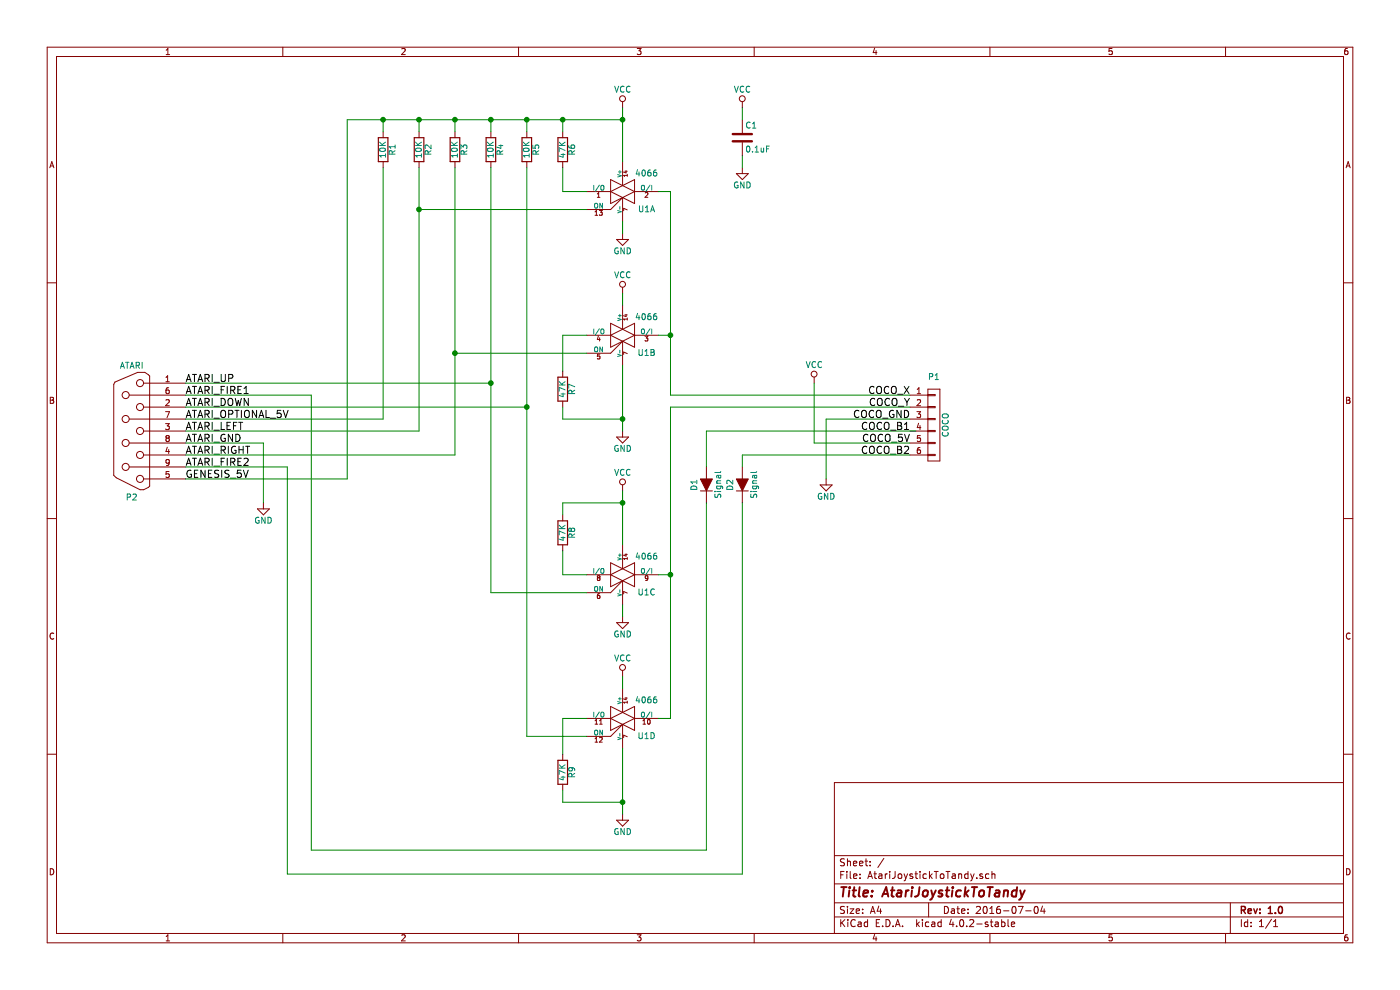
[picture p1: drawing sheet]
EESchema Schematic File Version 2
LIBS:power
LIBS:device
LIBS:transistors
LIBS:conn
LIBS:linear
LIBS:regul
LIBS:74xx
LIBS:cmos4000
LIBS:adc-dac
LIBS:memory
LIBS:xilinx
LIBS:microcontrollers
LIBS:dsp
LIBS:microchip
LIBS:analog_switches
LIBS:motorola
LIBS:texas
LIBS:intel
LIBS:audio
LIBS:interface
LIBS:digital-audio
LIBS:philips
LIBS:display
LIBS:cypress
LIBS:siliconi
LIBS:opto
LIBS:atmel
LIBS:contrib
LIBS:valves
LIBS:0Titanium
LIBS:AtariJoystickToTandy-cache
EELAYER 25 0
EELAYER END
$Descr A4 11693 8268
encoding utf-8
Sheet 1 1
Title "AtariJoystickToTandy"
Date "2016-07-04"
Rev "1.0"
Comp ""
Comment1 ""
Comment2 ""
Comment3 ""
Comment4 ""
$EndDescr
$Comp
L 4066 U1
U 1 1
P 5200 1600
F 0 "U1" H 5400 1451 50  0000 C CNN
F 1 "4066" H 5400 1750 50  0000 C CNN
F 2 "Housings_SSOP:TSSOP-14_4.4x5mm_Pitch0.65mm" H 5200 1600 60  0001 C CNN
F 3 "" H 5200 1600 60  0000 C CNN
	1    5200 1600
	1    0    0    -1  
$EndComp
$Comp
L 4066 U1
U 2 1
P 5200 2800
F 0 "U1" H 5400 2651 50  0000 C CNN
F 1 "4066" H 5400 2950 50  0000 C CNN
F 2 "Housings_SSOP:TSSOP-14_4.4x5mm_Pitch0.65mm" H 5200 2800 60  0001 C CNN
F 3 "" H 5200 2800 60  0000 C CNN
	2    5200 2800
	1    0    0    -1  
$EndComp
$Comp
L 4066 U1
U 3 1
P 5200 4800
F 0 "U1" H 5400 4651 50  0000 C CNN
F 1 "4066" H 5400 4950 50  0000 C CNN
F 2 "Housings_SSOP:TSSOP-14_4.4x5mm_Pitch0.65mm" H 5200 4800 60  0001 C CNN
F 3 "" H 5200 4800 60  0000 C CNN
	3    5200 4800
	1    0    0    -1  
$EndComp
$Comp
L 4066 U1
U 4 1
P 5200 6000
F 0 "U1" H 5400 5851 50  0000 C CNN
F 1 "4066" H 5400 6150 50  0000 C CNN
F 2 "Housings_SSOP:TSSOP-14_4.4x5mm_Pitch0.65mm" H 5200 6000 60  0001 C CNN
F 3 "" H 5200 6000 60  0000 C CNN
	4    5200 6000
	1    0    0    -1  
$EndComp
$Comp
L D D1
U 1 1
P 5900 4050
F 0 "D1" H 5900 4150 50  0000 C CNN
F 1 "Signal" H 5900 3950 50  0000 C CNN
F 2 "Diodes_SMD:SOD-123" H 5900 4050 50  0001 C CNN
F 3 "" H 5900 4050 50  0000 C CNN
	1    5900 4050
	0    -1   -1   0   
$EndComp
$Comp
L D D2
U 1 1
P 6200 4050
F 0 "D2" H 6200 4150 50  0000 C CNN
F 1 "Signal" H 6200 3950 50  0000 C CNN
F 2 "Diodes_SMD:SOD-123" H 6200 4050 50  0001 C CNN
F 3 "" H 6200 4050 50  0000 C CNN
	1    6200 4050
	0    -1   -1   0   
$EndComp
$Comp
L R R1
U 1 1
P 3200 1250
F 0 "R1" V 3280 1250 50  0000 C CNN
F 1 "10K" V 3200 1250 50  0000 C CNN
F 2 "Resistors_SMD:R_0805" V 3130 1250 50  0001 C CNN
F 3 "" H 3200 1250 50  0000 C CNN
	1    3200 1250
	1    0    0    -1  
$EndComp
$Comp
L R R2
U 1 1
P 3500 1250
F 0 "R2" V 3580 1250 50  0000 C CNN
F 1 "10K" V 3500 1250 50  0000 C CNN
F 2 "Resistors_SMD:R_0805" V 3430 1250 50  0001 C CNN
F 3 "" H 3500 1250 50  0000 C CNN
	1    3500 1250
	1    0    0    -1  
$EndComp
$Comp
L R R3
U 1 1
P 3800 1250
F 0 "R3" V 3880 1250 50  0000 C CNN
F 1 "10K" V 3800 1250 50  0000 C CNN
F 2 "Resistors_SMD:R_0805" V 3730 1250 50  0001 C CNN
F 3 "" H 3800 1250 50  0000 C CNN
	1    3800 1250
	1    0    0    -1  
$EndComp
$Comp
L R R4
U 1 1
P 4100 1250
F 0 "R4" V 4180 1250 50  0000 C CNN
F 1 "10K" V 4100 1250 50  0000 C CNN
F 2 "Resistors_SMD:R_0805" V 4030 1250 50  0001 C CNN
F 3 "" H 4100 1250 50  0000 C CNN
	1    4100 1250
	1    0    0    -1  
$EndComp
$Comp
L R R7
U 1 1
P 4700 3250
F 0 "R7" V 4780 3250 50  0000 C CNN
F 1 "47K" V 4700 3250 50  0000 C CNN
F 2 "Resistors_SMD:R_0805" V 4630 3250 50  0001 C CNN
F 3 "" H 4700 3250 50  0000 C CNN
	1    4700 3250
	1    0    0    -1  
$EndComp
$Comp
L R R6
U 1 1
P 4700 1250
F 0 "R6" V 4780 1250 50  0000 C CNN
F 1 "47K" V 4700 1250 50  0000 C CNN
F 2 "Resistors_SMD:R_0805" V 4630 1250 50  0001 C CNN
F 3 "" H 4700 1250 50  0000 C CNN
	1    4700 1250
	1    0    0    -1  
$EndComp
$Comp
L R R8
U 1 1
P 4700 4450
F 0 "R8" V 4780 4450 50  0000 C CNN
F 1 "47K" V 4700 4450 50  0000 C CNN
F 2 "Resistors_SMD:R_0805" V 4630 4450 50  0001 C CNN
F 3 "" H 4700 4450 50  0000 C CNN
	1    4700 4450
	1    0    0    -1  
$EndComp
$Comp
L R R9
U 1 1
P 4700 6450
F 0 "R9" V 4780 6450 50  0000 C CNN
F 1 "47K" V 4700 6450 50  0000 C CNN
F 2 "Resistors_SMD:R_0805" V 4630 6450 50  0001 C CNN
F 3 "" H 4700 6450 50  0000 C CNN
	1    4700 6450
	1    0    0    -1  
$EndComp
$Comp
L GND #PWR01
U 1 1
P 5200 6800
F 0 "#PWR01" H 5200 6550 50  0001 C CNN
F 1 "GND" H 5200 6650 50  0000 C CNN
F 2 "" H 5200 6800 50  0000 C CNN
F 3 "" H 5200 6800 50  0000 C CNN
	1    5200 6800
	1    0    0    -1  
$EndComp
$Comp
L DB9 P2
U 1 1
P 1100 3600
F 0 "P2" H 1100 4150 50  0000 C CNN
F 1 "ATARI" H 1100 3050 50  0000 C CNN
F 2 "Connect:DB9M_CI" H 1100 3600 50  0001 C CNN
F 3 "" H 1100 3600 50  0000 C CNN
	1    1100 3600
	-1   0    0    1   
$EndComp
$Comp
L C C1
U 1 1
P 6200 1150
F 0 "C1" H 6225 1250 50  0000 L CNN
F 1 "0.1uF" H 6225 1050 50  0000 L CNN
F 2 "Capacitors_SMD:C_0805" H 6238 1000 50  0001 C CNN
F 3 "" H 6200 1150 50  0000 C CNN
	1    6200 1150
	1    0    0    -1  
$EndComp
$Comp
L VCC #PWR02
U 1 1
P 5200 900
F 0 "#PWR02" H 5200 750 50  0001 C CNN
F 1 "VCC" H 5200 1050 50  0000 C CNN
F 2 "" H 5200 900 50  0000 C CNN
F 3 "" H 5200 900 50  0000 C CNN
	1    5200 900 
	1    0    0    -1  
$EndComp
$Comp
L VCC #PWR03
U 1 1
P 5200 2450
F 0 "#PWR03" H 5200 2300 50  0001 C CNN
F 1 "VCC" H 5200 2600 50  0000 C CNN
F 2 "" H 5200 2450 50  0000 C CNN
F 3 "" H 5200 2450 50  0000 C CNN
	1    5200 2450
	1    0    0    -1  
$EndComp
$Comp
L VCC #PWR04
U 1 1
P 5200 4100
F 0 "#PWR04" H 5200 3950 50  0001 C CNN
F 1 "VCC" H 5200 4250 50  0000 C CNN
F 2 "" H 5200 4100 50  0000 C CNN
F 3 "" H 5200 4100 50  0000 C CNN
	1    5200 4100
	1    0    0    -1  
$EndComp
$Comp
L VCC #PWR05
U 1 1
P 5200 5650
F 0 "#PWR05" H 5200 5500 50  0001 C CNN
F 1 "VCC" H 5200 5800 50  0000 C CNN
F 2 "" H 5200 5650 50  0000 C CNN
F 3 "" H 5200 5650 50  0000 C CNN
	1    5200 5650
	1    0    0    -1  
$EndComp
$Comp
L GND #PWR06
U 1 1
P 5200 1950
F 0 "#PWR06" H 5200 1700 50  0001 C CNN
F 1 "GND" H 5200 1800 50  0000 C CNN
F 2 "" H 5200 1950 50  0000 C CNN
F 3 "" H 5200 1950 50  0000 C CNN
	1    5200 1950
	1    0    0    -1  
$EndComp
$Comp
L GND #PWR07
U 1 1
P 5200 3600
F 0 "#PWR07" H 5200 3350 50  0001 C CNN
F 1 "GND" H 5200 3450 50  0000 C CNN
F 2 "" H 5200 3600 50  0000 C CNN
F 3 "" H 5200 3600 50  0000 C CNN
	1    5200 3600
	1    0    0    -1  
$EndComp
$Comp
L GND #PWR08
U 1 1
P 5200 5150
F 0 "#PWR08" H 5200 4900 50  0001 C CNN
F 1 "GND" H 5200 5000 50  0000 C CNN
F 2 "" H 5200 5150 50  0000 C CNN
F 3 "" H 5200 5150 50  0000 C CNN
	1    5200 5150
	1    0    0    -1  
$EndComp
Wire Wire Line
	5200 900  5200 1350
Wire Wire Line
	5200 1850 5200 1950
Wire Wire Line
	5200 2450 5200 2550
Wire Wire Line
	5200 3050 5200 3600
Wire Wire Line
	5200 4100 5200 4550
Wire Wire Line
	5200 5050 5200 5150
Wire Wire Line
	5200 5650 5200 5750
Wire Wire Line
	5200 6250 5200 6800
$Comp
L CONN_01X06 P1
U 1 1
P 7800 3550
F 0 "P1" H 7800 3950 50  0000 C CNN
F 1 "COCO" V 7900 3550 50  0000 C CNN
F 2 "Pin_Headers:Pin_Header_Straight_1x07" H 7800 3550 50  0001 C CNN
F 3 "" H 7800 3550 50  0000 C CNN
	1    7800 3550
	1    0    0    -1  
$EndComp
Text Label 7600 3300 2    60   ~ 0
COCO_X
Text Label 7600 3400 2    60   ~ 0
COCO_Y
Text Label 7600 3500 2    60   ~ 0
COCO_GND
Text Label 7600 3600 2    60   ~ 0
COCO_B1
Text Label 7600 3700 2    60   ~ 0
COCO_5V
Text Label 7600 3800 2    60   ~ 0
COCO_B2
Text Label 1550 3900 0    60   ~ 0
ATARI_FIRE2
Text Label 1550 3300 0    60   ~ 0
ATARI_FIRE1
Text Label 1550 3200 0    60   ~ 0
ATARI_UP
Text Label 1550 3800 0    60   ~ 0
ATARI_RIGHT
Text Label 1550 3600 0    60   ~ 0
ATARI_LEFT
Text Label 1550 3400 0    60   ~ 0
ATARI_DOWN
Text Label 1550 3500 0    60   ~ 0
ATARI_OPTIONAL_5V
Text Label 1550 3700 0    60   ~ 0
ATARI_GND
$Comp
L R R5
U 1 1
P 4400 1250
F 0 "R5" V 4480 1250 50  0000 C CNN
F 1 "10K" V 4400 1250 50  0000 C CNN
F 2 "Resistors_SMD:R_0805" V 4330 1250 50  0001 C CNN
F 3 "" H 4400 1250 50  0000 C CNN
	1    4400 1250
	1    0    0    -1  
$EndComp
Text Label 1550 4000 0    60   ~ 0
GENESIS_5V
Wire Wire Line
	4900 1600 4700 1600
Wire Wire Line
	4700 1600 4700 1400
Wire Wire Line
	4900 2800 4700 2800
Wire Wire Line
	4700 2800 4700 3100
Wire Wire Line
	4900 4800 4700 4800
Wire Wire Line
	4700 4800 4700 4600
Wire Wire Line
	4900 6000 4700 6000
Wire Wire Line
	4700 6000 4700 6300
Wire Wire Line
	3500 3600 1550 3600
Wire Wire Line
	3500 1400 3500 3600
Wire Wire Line
	4900 1750 3500 1750
Connection ~ 3500 1750
Wire Wire Line
	3800 3800 1550 3800
Wire Wire Line
	3800 1400 3800 3800
Wire Wire Line
	4900 2950 3800 2950
Connection ~ 3800 2950
Wire Wire Line
	1550 3200 4100 3200
Wire Wire Line
	4100 1400 4100 4950
Wire Wire Line
	4100 4950 4900 4950
Connection ~ 4100 3200
Wire Wire Line
	1550 3400 4400 3400
Wire Wire Line
	4400 1400 4400 6150
Wire Wire Line
	4400 6150 4900 6150
Connection ~ 4400 3400
Wire Wire Line
	2900 1000 5200 1000
Wire Wire Line
	3500 1000 3500 1100
Connection ~ 5200 1000
Wire Wire Line
	3800 1100 3800 1000
Connection ~ 3800 1000
Wire Wire Line
	4100 1100 4100 1000
Connection ~ 4100 1000
Wire Wire Line
	4400 1100 4400 1000
Connection ~ 4400 1000
Wire Wire Line
	4700 1100 4700 1000
Connection ~ 4700 1000
Wire Wire Line
	4700 3400 4700 3500
Wire Wire Line
	4700 3500 5200 3500
Connection ~ 5200 3500
Wire Wire Line
	4700 4300 4700 4200
Wire Wire Line
	4700 4200 5200 4200
Connection ~ 5200 4200
Wire Wire Line
	5200 6700 4700 6700
Wire Wire Line
	4700 6700 4700 6600
Connection ~ 5200 6700
Wire Wire Line
	5500 1600 5600 1600
Wire Wire Line
	5600 1600 5600 3300
Wire Wire Line
	5600 2800 5500 2800
Wire Wire Line
	5500 4800 5600 4800
Wire Wire Line
	5600 3400 5600 6000
Wire Wire Line
	5600 6000 5500 6000
Wire Wire Line
	5600 3300 7600 3300
Connection ~ 5600 2800
Wire Wire Line
	5600 3400 7600 3400
Connection ~ 5600 4800
Wire Wire Line
	7650 3600 5900 3600
Wire Wire Line
	5900 3600 5900 3900
Wire Wire Line
	1550 3300 2600 3300
Wire Wire Line
	2600 3300 2600 7100
Wire Wire Line
	2600 7100 5900 7100
Wire Wire Line
	5900 7100 5900 4200
Wire Wire Line
	1550 3900 2400 3900
Wire Wire Line
	2400 3900 2400 7300
Wire Wire Line
	2400 7300 6200 7300
Wire Wire Line
	6200 7300 6200 4200
Wire Wire Line
	7600 3800 6200 3800
Wire Wire Line
	6200 3800 6200 3900
$Comp
L GND #PWR09
U 1 1
P 6900 4000
F 0 "#PWR09" H 6900 3750 50  0001 C CNN
F 1 "GND" H 6900 3850 50  0000 C CNN
F 2 "" H 6900 4000 50  0000 C CNN
F 3 "" H 6900 4000 50  0000 C CNN
	1    6900 4000
	1    0    0    -1  
$EndComp
Wire Wire Line
	7600 3500 6900 3500
$Comp
L VCC #PWR010
U 1 1
P 6800 3200
F 0 "#PWR010" H 6800 3050 50  0001 C CNN
F 1 "VCC" H 6800 3350 50  0000 C CNN
F 2 "" H 6800 3200 50  0000 C CNN
F 3 "" H 6800 3200 50  0000 C CNN
	1    6800 3200
	1    0    0    -1  
$EndComp
Wire Wire Line
	7600 3700 6800 3700
Wire Wire Line
	6800 3700 6800 3200
$Comp
L VCC #PWR011
U 1 1
P 6200 900
F 0 "#PWR011" H 6200 750 50  0001 C CNN
F 1 "VCC" H 6200 1050 50  0000 C CNN
F 2 "" H 6200 900 50  0000 C CNN
F 3 "" H 6200 900 50  0000 C CNN
	1    6200 900 
	1    0    0    -1  
$EndComp
$Comp
L GND #PWR012
U 1 1
P 6200 1400
F 0 "#PWR012" H 6200 1150 50  0001 C CNN
F 1 "GND" H 6200 1250 50  0000 C CNN
F 2 "" H 6200 1400 50  0000 C CNN
F 3 "" H 6200 1400 50  0000 C CNN
	1    6200 1400
	1    0    0    -1  
$EndComp
Wire Wire Line
	6200 900  6200 1000
Wire Wire Line
	6200 1300 6200 1400
Wire Wire Line
	1550 3500 3200 3500
Wire Wire Line
	3200 3500 3200 1400
Wire Wire Line
	3200 1000 3200 1100
Connection ~ 3500 1000
$Comp
L GND #PWR013
U 1 1
P 2200 4200
F 0 "#PWR013" H 2200 3950 50  0001 C CNN
F 1 "GND" H 2200 4050 50  0000 C CNN
F 2 "" H 2200 4200 50  0000 C CNN
F 3 "" H 2200 4200 50  0000 C CNN
	1    2200 4200
	1    0    0    -1  
$EndComp
Wire Wire Line
	1550 3700 2200 3700
Wire Wire Line
	2200 3700 2200 4200
Wire Wire Line
	1550 4000 2900 4000
Wire Wire Line
	2900 4000 2900 1000
Connection ~ 3200 1000
Wire Wire Line
	6900 3500 6900 4000
$EndSCHEMATC
